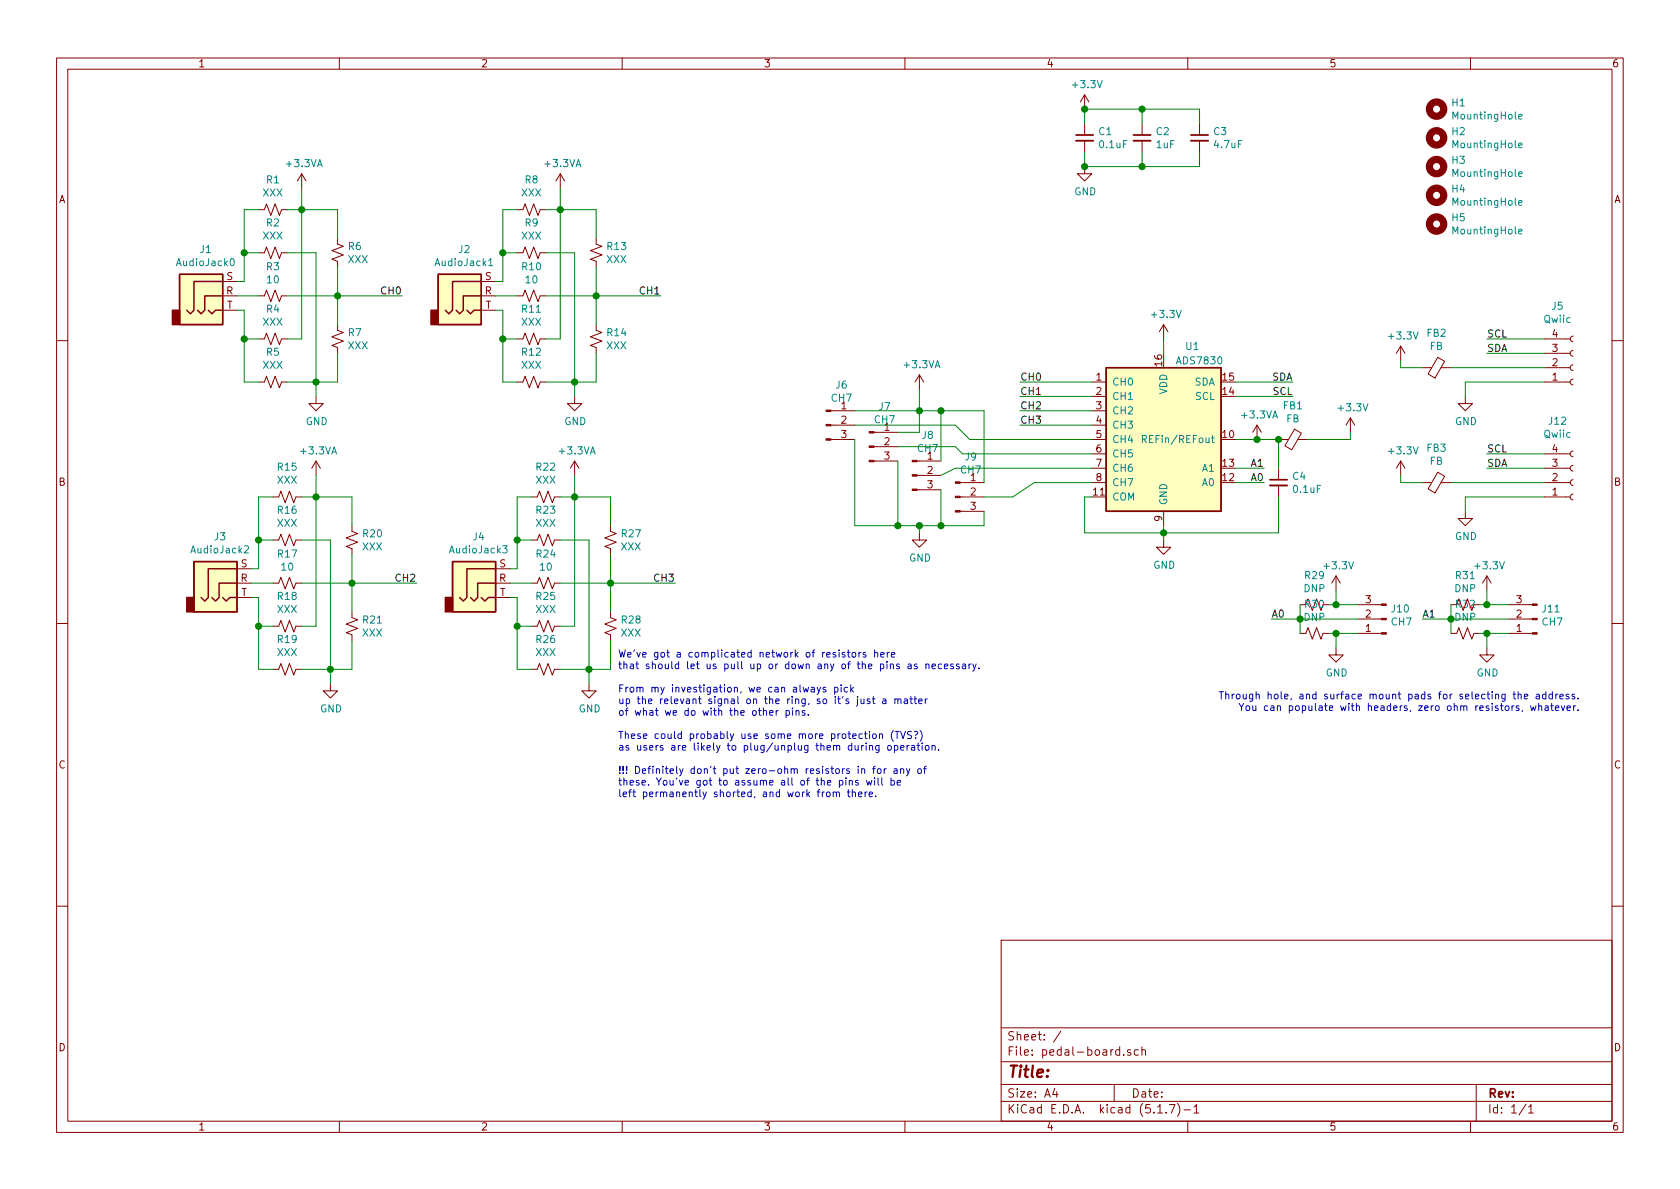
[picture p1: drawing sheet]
EESchema Schematic File Version 4
EELAYER 30 0
EELAYER END
$Descr A4 11693 8268
encoding utf-8
Sheet 1 1
Title ""
Date ""
Rev ""
Comp ""
Comment1 ""
Comment2 ""
Comment3 ""
Comment4 ""
$EndDescr
$Comp
L power:GND #PWR04
U 1 1
P 8100 3750
F 0 "#PWR04" H 8100 3500 50  0001 C CNN
F 1 "GND" H 8105 3577 50  0000 C CNN
F 2 "" H 8100 3750 50  0001 C CNN
F 3 "" H 8100 3750 50  0001 C CNN
	1    8100 3750
	1    0    0    -1  
$EndComp
$Comp
L power:+3.3V #PWR03
U 1 1
P 8100 2350
F 0 "#PWR03" H 8100 2200 50  0001 C CNN
F 1 "+3.3V" H 8115 2523 50  0000 C CNN
F 2 "" H 8100 2350 50  0001 C CNN
F 3 "" H 8100 2350 50  0001 C CNN
	1    8100 2350
	1    0    0    -1  
$EndComp
$Comp
L Connector:AudioJack3 J1
U 1 1
P 1450 2050
F 0 "J1" H 1432 2375 50  0000 C CNN
F 1 "AudioJack0" H 1432 2284 50  0000 C CNN
F 2 "footprints:SJ-63053A" H 1450 2050 50  0001 C CNN
F 3 "~" H 1450 2050 50  0001 C CNN
	1    1450 2050
	1    0    0    -1  
$EndComp
$Comp
L Device:R_Small_US R3
U 1 1
P 1900 2050
F 0 "R3" V 1695 2050 50  0000 C CNN
F 1 "10" V 1786 2050 50  0000 C CNN
F 2 "Resistors_SMD:R_0805_HandSoldering" H 1900 2050 50  0001 C CNN
F 3 "~" H 1900 2050 50  0001 C CNN
	1    1900 2050
	0    1    1    0   
$EndComp
Wire Wire Line
	1650 2050 1800 2050
$Comp
L Device:R_Small_US R4
U 1 1
P 1900 2350
F 0 "R4" V 2105 2350 50  0000 C CNN
F 1 "XXX" V 2014 2350 50  0000 C CNN
F 2 "Resistors_SMD:R_0805_HandSoldering" H 1900 2350 50  0001 C CNN
F 3 "~" H 1900 2350 50  0001 C CNN
	1    1900 2350
	0    -1   -1   0   
$EndComp
$Comp
L Device:R_Small_US R5
U 1 1
P 1900 2650
F 0 "R5" V 2105 2650 50  0000 C CNN
F 1 "XXX" V 2014 2650 50  0000 C CNN
F 2 "Resistors_SMD:R_0805_HandSoldering" H 1900 2650 50  0001 C CNN
F 3 "~" H 1900 2650 50  0001 C CNN
	1    1900 2650
	0    -1   -1   0   
$EndComp
Wire Wire Line
	1650 2150 1700 2150
Wire Wire Line
	1700 2150 1700 2350
Wire Wire Line
	1700 2650 1800 2650
Wire Wire Line
	1700 2350 1800 2350
Connection ~ 1700 2350
Wire Wire Line
	1700 2350 1700 2650
$Comp
L Device:R_Small_US R1
U 1 1
P 1900 1450
F 0 "R1" V 2105 1450 50  0000 C CNN
F 1 "XXX" V 2014 1450 50  0000 C CNN
F 2 "Resistors_SMD:R_0805_HandSoldering" H 1900 1450 50  0001 C CNN
F 3 "~" H 1900 1450 50  0001 C CNN
	1    1900 1450
	0    -1   -1   0   
$EndComp
$Comp
L Device:R_Small_US R2
U 1 1
P 1900 1750
F 0 "R2" V 2105 1750 50  0000 C CNN
F 1 "XXX" V 2014 1750 50  0000 C CNN
F 2 "Resistors_SMD:R_0805_HandSoldering" H 1900 1750 50  0001 C CNN
F 3 "~" H 1900 1750 50  0001 C CNN
	1    1900 1750
	0    -1   -1   0   
$EndComp
Wire Wire Line
	1700 1750 1800 1750
Wire Wire Line
	1700 1450 1800 1450
Wire Wire Line
	1650 1950 1700 1950
Wire Wire Line
	1700 1950 1700 1750
Connection ~ 1700 1750
Wire Wire Line
	1700 1750 1700 1450
Wire Wire Line
	2000 2050 2350 2050
Text Label 2800 2050 2    50   ~ 0
CH0
$Comp
L power:GND #PWR02
U 1 1
P 2200 2750
F 0 "#PWR02" H 2200 2500 50  0001 C CNN
F 1 "GND" H 2205 2577 50  0000 C CNN
F 2 "" H 2200 2750 50  0001 C CNN
F 3 "" H 2200 2750 50  0001 C CNN
	1    2200 2750
	1    0    0    -1  
$EndComp
Wire Wire Line
	2000 2650 2200 2650
Wire Wire Line
	2200 2650 2200 2750
Wire Wire Line
	2000 1750 2200 1750
Wire Wire Line
	2200 1750 2200 2650
Connection ~ 2200 2650
Wire Wire Line
	2000 1450 2100 1450
Wire Wire Line
	2100 1450 2100 1300
Wire Wire Line
	2000 2350 2100 2350
Wire Wire Line
	2100 2350 2100 1450
Connection ~ 2100 1450
Wire Wire Line
	7600 2650 7100 2650
Wire Wire Line
	7600 2750 7100 2750
Wire Wire Line
	7600 2850 7100 2850
Wire Wire Line
	7600 2950 7100 2950
Text Label 7100 2650 0    50   ~ 0
CH0
Text Label 7100 2750 0    50   ~ 0
CH1
Text Label 7100 2850 0    50   ~ 0
CH2
Text Label 7100 2950 0    50   ~ 0
CH3
$Comp
L Device:R_Small_US R6
U 1 1
P 2350 1750
F 0 "R6" H 2418 1796 50  0000 L CNN
F 1 "XXX" H 2418 1705 50  0000 L CNN
F 2 "Resistors_SMD:R_0805_HandSoldering" H 2350 1750 50  0001 C CNN
F 3 "~" H 2350 1750 50  0001 C CNN
	1    2350 1750
	1    0    0    -1  
$EndComp
$Comp
L Device:R_Small_US R7
U 1 1
P 2350 2350
F 0 "R7" H 2418 2396 50  0000 L CNN
F 1 "XXX" H 2418 2305 50  0000 L CNN
F 2 "Resistors_SMD:R_0805_HandSoldering" H 2350 2350 50  0001 C CNN
F 3 "~" H 2350 2350 50  0001 C CNN
	1    2350 2350
	1    0    0    -1  
$EndComp
Wire Wire Line
	2350 2050 2350 2250
Connection ~ 2350 2050
Wire Wire Line
	2350 2050 2800 2050
Wire Wire Line
	2200 2650 2350 2650
Wire Wire Line
	2350 2650 2350 2450
Wire Wire Line
	2350 2050 2350 1850
Wire Wire Line
	2100 1450 2350 1450
Wire Wire Line
	2350 1450 2350 1650
$Comp
L Connector:AudioJack3 J2
U 1 1
P 3250 2050
F 0 "J2" H 3232 2375 50  0000 C CNN
F 1 "AudioJack1" H 3232 2284 50  0000 C CNN
F 2 "footprints:SJ-63053A" H 3250 2050 50  0001 C CNN
F 3 "~" H 3250 2050 50  0001 C CNN
	1    3250 2050
	1    0    0    -1  
$EndComp
$Comp
L Device:R_Small_US R10
U 1 1
P 3700 2050
F 0 "R10" V 3495 2050 50  0000 C CNN
F 1 "10" V 3586 2050 50  0000 C CNN
F 2 "Resistors_SMD:R_0805_HandSoldering" H 3700 2050 50  0001 C CNN
F 3 "~" H 3700 2050 50  0001 C CNN
	1    3700 2050
	0    1    1    0   
$EndComp
Wire Wire Line
	3450 2050 3600 2050
$Comp
L Device:R_Small_US R11
U 1 1
P 3700 2350
F 0 "R11" V 3905 2350 50  0000 C CNN
F 1 "XXX" V 3814 2350 50  0000 C CNN
F 2 "Resistors_SMD:R_0805_HandSoldering" H 3700 2350 50  0001 C CNN
F 3 "~" H 3700 2350 50  0001 C CNN
	1    3700 2350
	0    -1   -1   0   
$EndComp
$Comp
L Device:R_Small_US R12
U 1 1
P 3700 2650
F 0 "R12" V 3905 2650 50  0000 C CNN
F 1 "XXX" V 3814 2650 50  0000 C CNN
F 2 "Resistors_SMD:R_0805_HandSoldering" H 3700 2650 50  0001 C CNN
F 3 "~" H 3700 2650 50  0001 C CNN
	1    3700 2650
	0    -1   -1   0   
$EndComp
Wire Wire Line
	3450 2150 3500 2150
Wire Wire Line
	3500 2150 3500 2350
Wire Wire Line
	3500 2650 3600 2650
Wire Wire Line
	3500 2350 3600 2350
Connection ~ 3500 2350
Wire Wire Line
	3500 2350 3500 2650
$Comp
L Device:R_Small_US R8
U 1 1
P 3700 1450
F 0 "R8" V 3905 1450 50  0000 C CNN
F 1 "XXX" V 3814 1450 50  0000 C CNN
F 2 "Resistors_SMD:R_0805_HandSoldering" H 3700 1450 50  0001 C CNN
F 3 "~" H 3700 1450 50  0001 C CNN
	1    3700 1450
	0    -1   -1   0   
$EndComp
$Comp
L Device:R_Small_US R9
U 1 1
P 3700 1750
F 0 "R9" V 3905 1750 50  0000 C CNN
F 1 "XXX" V 3814 1750 50  0000 C CNN
F 2 "Resistors_SMD:R_0805_HandSoldering" H 3700 1750 50  0001 C CNN
F 3 "~" H 3700 1750 50  0001 C CNN
	1    3700 1750
	0    -1   -1   0   
$EndComp
Wire Wire Line
	3500 1750 3600 1750
Wire Wire Line
	3500 1450 3600 1450
Wire Wire Line
	3450 1950 3500 1950
Wire Wire Line
	3500 1950 3500 1750
Connection ~ 3500 1750
Wire Wire Line
	3500 1750 3500 1450
Wire Wire Line
	3800 2050 4150 2050
Text Label 4600 2050 2    50   ~ 0
CH1
$Comp
L power:GND #PWR0101
U 1 1
P 4000 2750
F 0 "#PWR0101" H 4000 2500 50  0001 C CNN
F 1 "GND" H 4005 2577 50  0000 C CNN
F 2 "" H 4000 2750 50  0001 C CNN
F 3 "" H 4000 2750 50  0001 C CNN
	1    4000 2750
	1    0    0    -1  
$EndComp
Wire Wire Line
	3800 2650 4000 2650
Wire Wire Line
	4000 2650 4000 2750
Wire Wire Line
	3800 1750 4000 1750
Wire Wire Line
	4000 1750 4000 2650
Connection ~ 4000 2650
Wire Wire Line
	3800 1450 3900 1450
Wire Wire Line
	3900 1450 3900 1300
Wire Wire Line
	3800 2350 3900 2350
Wire Wire Line
	3900 2350 3900 1450
Connection ~ 3900 1450
$Comp
L Device:R_Small_US R13
U 1 1
P 4150 1750
F 0 "R13" H 4218 1796 50  0000 L CNN
F 1 "XXX" H 4218 1705 50  0000 L CNN
F 2 "Resistors_SMD:R_0805_HandSoldering" H 4150 1750 50  0001 C CNN
F 3 "~" H 4150 1750 50  0001 C CNN
	1    4150 1750
	1    0    0    -1  
$EndComp
$Comp
L Device:R_Small_US R14
U 1 1
P 4150 2350
F 0 "R14" H 4218 2396 50  0000 L CNN
F 1 "XXX" H 4218 2305 50  0000 L CNN
F 2 "Resistors_SMD:R_0805_HandSoldering" H 4150 2350 50  0001 C CNN
F 3 "~" H 4150 2350 50  0001 C CNN
	1    4150 2350
	1    0    0    -1  
$EndComp
Wire Wire Line
	4150 2050 4150 2250
Connection ~ 4150 2050
Wire Wire Line
	4150 2050 4600 2050
Wire Wire Line
	4000 2650 4150 2650
Wire Wire Line
	4150 2650 4150 2450
Wire Wire Line
	4150 2050 4150 1850
Wire Wire Line
	3900 1450 4150 1450
Wire Wire Line
	4150 1450 4150 1650
$Comp
L Connector:AudioJack3 J3
U 1 1
P 1550 4050
F 0 "J3" H 1532 4375 50  0000 C CNN
F 1 "AudioJack2" H 1532 4284 50  0000 C CNN
F 2 "footprints:SJ-63053A" H 1550 4050 50  0001 C CNN
F 3 "~" H 1550 4050 50  0001 C CNN
	1    1550 4050
	1    0    0    -1  
$EndComp
$Comp
L Device:R_Small_US R17
U 1 1
P 2000 4050
F 0 "R17" V 1795 4050 50  0000 C CNN
F 1 "10" V 1886 4050 50  0000 C CNN
F 2 "Resistors_SMD:R_0805_HandSoldering" H 2000 4050 50  0001 C CNN
F 3 "~" H 2000 4050 50  0001 C CNN
	1    2000 4050
	0    1    1    0   
$EndComp
Wire Wire Line
	1750 4050 1900 4050
$Comp
L Device:R_Small_US R18
U 1 1
P 2000 4350
F 0 "R18" V 2205 4350 50  0000 C CNN
F 1 "XXX" V 2114 4350 50  0000 C CNN
F 2 "Resistors_SMD:R_0805_HandSoldering" H 2000 4350 50  0001 C CNN
F 3 "~" H 2000 4350 50  0001 C CNN
	1    2000 4350
	0    -1   -1   0   
$EndComp
$Comp
L Device:R_Small_US R19
U 1 1
P 2000 4650
F 0 "R19" V 2205 4650 50  0000 C CNN
F 1 "XXX" V 2114 4650 50  0000 C CNN
F 2 "Resistors_SMD:R_0805_HandSoldering" H 2000 4650 50  0001 C CNN
F 3 "~" H 2000 4650 50  0001 C CNN
	1    2000 4650
	0    -1   -1   0   
$EndComp
Wire Wire Line
	1750 4150 1800 4150
Wire Wire Line
	1800 4150 1800 4350
Wire Wire Line
	1800 4650 1900 4650
Wire Wire Line
	1800 4350 1900 4350
Connection ~ 1800 4350
Wire Wire Line
	1800 4350 1800 4650
$Comp
L Device:R_Small_US R15
U 1 1
P 2000 3450
F 0 "R15" V 2205 3450 50  0000 C CNN
F 1 "XXX" V 2114 3450 50  0000 C CNN
F 2 "Resistors_SMD:R_0805_HandSoldering" H 2000 3450 50  0001 C CNN
F 3 "~" H 2000 3450 50  0001 C CNN
	1    2000 3450
	0    -1   -1   0   
$EndComp
$Comp
L Device:R_Small_US R16
U 1 1
P 2000 3750
F 0 "R16" V 2205 3750 50  0000 C CNN
F 1 "XXX" V 2114 3750 50  0000 C CNN
F 2 "Resistors_SMD:R_0805_HandSoldering" H 2000 3750 50  0001 C CNN
F 3 "~" H 2000 3750 50  0001 C CNN
	1    2000 3750
	0    -1   -1   0   
$EndComp
Wire Wire Line
	1800 3750 1900 3750
Wire Wire Line
	1800 3450 1900 3450
Wire Wire Line
	1750 3950 1800 3950
Wire Wire Line
	1800 3950 1800 3750
Connection ~ 1800 3750
Wire Wire Line
	1800 3750 1800 3450
Wire Wire Line
	2100 4050 2450 4050
Text Label 2900 4050 2    50   ~ 0
CH2
$Comp
L power:GND #PWR0103
U 1 1
P 2300 4750
F 0 "#PWR0103" H 2300 4500 50  0001 C CNN
F 1 "GND" H 2305 4577 50  0000 C CNN
F 2 "" H 2300 4750 50  0001 C CNN
F 3 "" H 2300 4750 50  0001 C CNN
	1    2300 4750
	1    0    0    -1  
$EndComp
Wire Wire Line
	2100 4650 2300 4650
Wire Wire Line
	2300 4650 2300 4750
Wire Wire Line
	2100 3750 2300 3750
Wire Wire Line
	2300 3750 2300 4650
Connection ~ 2300 4650
Wire Wire Line
	2100 3450 2200 3450
Wire Wire Line
	2200 3450 2200 3300
Wire Wire Line
	2100 4350 2200 4350
Wire Wire Line
	2200 4350 2200 3450
Connection ~ 2200 3450
$Comp
L Device:R_Small_US R20
U 1 1
P 2450 3750
F 0 "R20" H 2518 3796 50  0000 L CNN
F 1 "XXX" H 2518 3705 50  0000 L CNN
F 2 "Resistors_SMD:R_0805_HandSoldering" H 2450 3750 50  0001 C CNN
F 3 "~" H 2450 3750 50  0001 C CNN
	1    2450 3750
	1    0    0    -1  
$EndComp
$Comp
L Device:R_Small_US R21
U 1 1
P 2450 4350
F 0 "R21" H 2518 4396 50  0000 L CNN
F 1 "XXX" H 2518 4305 50  0000 L CNN
F 2 "Resistors_SMD:R_0805_HandSoldering" H 2450 4350 50  0001 C CNN
F 3 "~" H 2450 4350 50  0001 C CNN
	1    2450 4350
	1    0    0    -1  
$EndComp
Wire Wire Line
	2450 4050 2450 4250
Connection ~ 2450 4050
Wire Wire Line
	2450 4050 2900 4050
Wire Wire Line
	2300 4650 2450 4650
Wire Wire Line
	2450 4650 2450 4450
Wire Wire Line
	2450 4050 2450 3850
Wire Wire Line
	2200 3450 2450 3450
Wire Wire Line
	2450 3450 2450 3650
$Comp
L Connector:AudioJack3 J4
U 1 1
P 3350 4050
F 0 "J4" H 3332 4375 50  0000 C CNN
F 1 "AudioJack3" H 3332 4284 50  0000 C CNN
F 2 "footprints:SJ-63053A" H 3350 4050 50  0001 C CNN
F 3 "~" H 3350 4050 50  0001 C CNN
	1    3350 4050
	1    0    0    -1  
$EndComp
$Comp
L Device:R_Small_US R24
U 1 1
P 3800 4050
F 0 "R24" V 3595 4050 50  0000 C CNN
F 1 "10" V 3686 4050 50  0000 C CNN
F 2 "Resistors_SMD:R_0805_HandSoldering" H 3800 4050 50  0001 C CNN
F 3 "~" H 3800 4050 50  0001 C CNN
	1    3800 4050
	0    1    1    0   
$EndComp
Wire Wire Line
	3550 4050 3700 4050
$Comp
L Device:R_Small_US R25
U 1 1
P 3800 4350
F 0 "R25" V 4005 4350 50  0000 C CNN
F 1 "XXX" V 3914 4350 50  0000 C CNN
F 2 "Resistors_SMD:R_0805_HandSoldering" H 3800 4350 50  0001 C CNN
F 3 "~" H 3800 4350 50  0001 C CNN
	1    3800 4350
	0    -1   -1   0   
$EndComp
$Comp
L Device:R_Small_US R26
U 1 1
P 3800 4650
F 0 "R26" V 4005 4650 50  0000 C CNN
F 1 "XXX" V 3914 4650 50  0000 C CNN
F 2 "Resistors_SMD:R_0805_HandSoldering" H 3800 4650 50  0001 C CNN
F 3 "~" H 3800 4650 50  0001 C CNN
	1    3800 4650
	0    -1   -1   0   
$EndComp
Wire Wire Line
	3550 4150 3600 4150
Wire Wire Line
	3600 4150 3600 4350
Wire Wire Line
	3600 4650 3700 4650
Wire Wire Line
	3600 4350 3700 4350
Connection ~ 3600 4350
Wire Wire Line
	3600 4350 3600 4650
$Comp
L Device:R_Small_US R22
U 1 1
P 3800 3450
F 0 "R22" V 4005 3450 50  0000 C CNN
F 1 "XXX" V 3914 3450 50  0000 C CNN
F 2 "Resistors_SMD:R_0805_HandSoldering" H 3800 3450 50  0001 C CNN
F 3 "~" H 3800 3450 50  0001 C CNN
	1    3800 3450
	0    -1   -1   0   
$EndComp
$Comp
L Device:R_Small_US R23
U 1 1
P 3800 3750
F 0 "R23" V 4005 3750 50  0000 C CNN
F 1 "XXX" V 3914 3750 50  0000 C CNN
F 2 "Resistors_SMD:R_0805_HandSoldering" H 3800 3750 50  0001 C CNN
F 3 "~" H 3800 3750 50  0001 C CNN
	1    3800 3750
	0    -1   -1   0   
$EndComp
Wire Wire Line
	3600 3750 3700 3750
Wire Wire Line
	3600 3450 3700 3450
Wire Wire Line
	3550 3950 3600 3950
Wire Wire Line
	3600 3950 3600 3750
Connection ~ 3600 3750
Wire Wire Line
	3600 3750 3600 3450
Wire Wire Line
	3900 4050 4250 4050
Text Label 4700 4050 2    50   ~ 0
CH3
$Comp
L power:GND #PWR0105
U 1 1
P 4100 4750
F 0 "#PWR0105" H 4100 4500 50  0001 C CNN
F 1 "GND" H 4105 4577 50  0000 C CNN
F 2 "" H 4100 4750 50  0001 C CNN
F 3 "" H 4100 4750 50  0001 C CNN
	1    4100 4750
	1    0    0    -1  
$EndComp
Wire Wire Line
	3900 4650 4100 4650
Wire Wire Line
	4100 4650 4100 4750
Wire Wire Line
	3900 3750 4100 3750
Wire Wire Line
	4100 3750 4100 4650
Connection ~ 4100 4650
Wire Wire Line
	3900 3450 4000 3450
Wire Wire Line
	4000 3450 4000 3300
Wire Wire Line
	3900 4350 4000 4350
Wire Wire Line
	4000 4350 4000 3450
Connection ~ 4000 3450
$Comp
L Device:R_Small_US R27
U 1 1
P 4250 3750
F 0 "R27" H 4318 3796 50  0000 L CNN
F 1 "XXX" H 4318 3705 50  0000 L CNN
F 2 "Resistors_SMD:R_0805_HandSoldering" H 4250 3750 50  0001 C CNN
F 3 "~" H 4250 3750 50  0001 C CNN
	1    4250 3750
	1    0    0    -1  
$EndComp
$Comp
L Device:R_Small_US R28
U 1 1
P 4250 4350
F 0 "R28" H 4318 4396 50  0000 L CNN
F 1 "XXX" H 4318 4305 50  0000 L CNN
F 2 "Resistors_SMD:R_0805_HandSoldering" H 4250 4350 50  0001 C CNN
F 3 "~" H 4250 4350 50  0001 C CNN
	1    4250 4350
	1    0    0    -1  
$EndComp
Wire Wire Line
	4250 4050 4250 4250
Connection ~ 4250 4050
Wire Wire Line
	4250 4050 4700 4050
Wire Wire Line
	4100 4650 4250 4650
Wire Wire Line
	4250 4650 4250 4450
Wire Wire Line
	4250 4050 4250 3850
Wire Wire Line
	4000 3450 4250 3450
Wire Wire Line
	4250 3450 4250 3650
$Comp
L power:+3.3V #PWR0107
U 1 1
P 9750 2500
F 0 "#PWR0107" H 9750 2350 50  0001 C CNN
F 1 "+3.3V" H 9765 2673 50  0000 C CNN
F 2 "" H 9750 2500 50  0001 C CNN
F 3 "" H 9750 2500 50  0001 C CNN
	1    9750 2500
	1    0    0    -1  
$EndComp
$Comp
L power:GND #PWR0108
U 1 1
P 10200 2750
F 0 "#PWR0108" H 10200 2500 50  0001 C CNN
F 1 "GND" H 10205 2577 50  0000 C CNN
F 2 "" H 10200 2750 50  0001 C CNN
F 3 "" H 10200 2750 50  0001 C CNN
	1    10200 2750
	1    0    0    -1  
$EndComp
$Comp
L Device:C_Small C1
U 1 1
P 7550 950
F 0 "C1" H 7642 996 50  0000 L CNN
F 1 "0.1uF" H 7642 905 50  0000 L CNN
F 2 "Capacitors_SMD:C_0805_HandSoldering" H 7550 950 50  0001 C CNN
F 3 "~" H 7550 950 50  0001 C CNN
	1    7550 950 
	1    0    0    -1  
$EndComp
$Comp
L Device:C_Small C2
U 1 1
P 7950 950
F 0 "C2" H 8042 996 50  0000 L CNN
F 1 "1uF" H 8042 905 50  0000 L CNN
F 2 "Capacitors_SMD:C_0805_HandSoldering" H 7950 950 50  0001 C CNN
F 3 "~" H 7950 950 50  0001 C CNN
	1    7950 950 
	1    0    0    -1  
$EndComp
$Comp
L Device:C_Small C3
U 1 1
P 8350 950
F 0 "C3" H 8442 996 50  0000 L CNN
F 1 "4.7uF" H 8442 905 50  0000 L CNN
F 2 "Capacitors_SMD:C_0805_HandSoldering" H 8350 950 50  0001 C CNN
F 3 "~" H 8350 950 50  0001 C CNN
	1    8350 950 
	1    0    0    -1  
$EndComp
$Comp
L power:+3.3V #PWR0109
U 1 1
P 7550 750
F 0 "#PWR0109" H 7550 600 50  0001 C CNN
F 1 "+3.3V" H 7565 923 50  0000 C CNN
F 2 "" H 7550 750 50  0001 C CNN
F 3 "" H 7550 750 50  0001 C CNN
	1    7550 750 
	1    0    0    -1  
$EndComp
$Comp
L power:GND #PWR0110
U 1 1
P 7550 1150
F 0 "#PWR0110" H 7550 900 50  0001 C CNN
F 1 "GND" H 7555 977 50  0000 C CNN
F 2 "" H 7550 1150 50  0001 C CNN
F 3 "" H 7550 1150 50  0001 C CNN
	1    7550 1150
	1    0    0    -1  
$EndComp
Wire Wire Line
	7550 750  7950 750 
Wire Wire Line
	8350 750  8350 850 
Wire Wire Line
	7550 1150 7950 1150
Wire Wire Line
	8350 1150 8350 1050
Wire Wire Line
	7950 1050 7950 1150
Connection ~ 7950 1150
Wire Wire Line
	7950 1150 8350 1150
Wire Wire Line
	7950 850  7950 750 
Connection ~ 7950 750 
Wire Wire Line
	7950 750  8350 750 
Wire Wire Line
	7550 750  7550 850 
Connection ~ 7550 750 
Wire Wire Line
	7550 1050 7550 1150
Connection ~ 7550 1150
Text Notes 4300 5550 0    50   ~ 0
We've got a complicated network of resistors here\nthat should let us pull up or down any of the pins as necessary.\n\nFrom my investigation, we can always pick\nup the relevant signal on the ring, so it's just a matter\nof what we do with the other pins.\n\nThese could probably use some more protection (TVS?)\nas users are likely to plug/unplug them during operation.\n\n!!! Definitely don't put zero-ohm resistors in for any of\nthese. You've got to assume all of the pins will be\nleft permanently shorted, and work from there.
$Comp
L Mechanical:MountingHole H1
U 1 1
P 10000 750
F 0 "H1" H 10100 796 50  0000 L CNN
F 1 "MountingHole" H 10100 705 50  0000 L CNN
F 2 "Mounting_Holes:MountingHole_3.2mm_M3" H 10000 750 50  0001 C CNN
F 3 "~" H 10000 750 50  0001 C CNN
	1    10000 750 
	1    0    0    -1  
$EndComp
$Comp
L Mechanical:MountingHole H2
U 1 1
P 10000 950
F 0 "H2" H 10100 996 50  0000 L CNN
F 1 "MountingHole" H 10100 905 50  0000 L CNN
F 2 "Mounting_Holes:MountingHole_3.2mm_M3" H 10000 950 50  0001 C CNN
F 3 "~" H 10000 950 50  0001 C CNN
	1    10000 950 
	1    0    0    -1  
$EndComp
$Comp
L Mechanical:MountingHole H3
U 1 1
P 10000 1150
F 0 "H3" H 10100 1196 50  0000 L CNN
F 1 "MountingHole" H 10100 1105 50  0000 L CNN
F 2 "Mounting_Holes:MountingHole_3.2mm_M3" H 10000 1150 50  0001 C CNN
F 3 "~" H 10000 1150 50  0001 C CNN
	1    10000 1150
	1    0    0    -1  
$EndComp
$Comp
L Mechanical:MountingHole H4
U 1 1
P 10000 1350
F 0 "H4" H 10100 1396 50  0000 L CNN
F 1 "MountingHole" H 10100 1305 50  0000 L CNN
F 2 "Mounting_Holes:MountingHole_3.2mm_M3" H 10000 1350 50  0001 C CNN
F 3 "~" H 10000 1350 50  0001 C CNN
	1    10000 1350
	1    0    0    -1  
$EndComp
$Comp
L Mechanical:MountingHole H5
U 1 1
P 10000 1550
F 0 "H5" H 10100 1596 50  0000 L CNN
F 1 "MountingHole" H 10100 1505 50  0000 L CNN
F 2 "Mounting_Holes:MountingHole_3.2mm_M3" H 10000 1550 50  0001 C CNN
F 3 "~" H 10000 1550 50  0001 C CNN
	1    10000 1550
	1    0    0    -1  
$EndComp
$Comp
L Analog_DAC:ADS7830 U1
U 1 1
P 8100 3050
F 0 "U1" H 8300 3700 50  0000 C CNN
F 1 "ADS7830" H 8350 3600 50  0000 C CNN
F 2 "Housings_SSOP:TSSOP-16_4.4x5mm_Pitch0.65mm" H 8200 2350 50  0001 C CIN
F 3 "http://www.ti.com/lit/ds/symlink/ads7830.pdf" H 8300 2600 50  0001 C CNN
	1    8100 3050
	1    0    0    -1  
$EndComp
Wire Wire Line
	8100 2350 8100 2450
Wire Wire Line
	8100 3750 8100 3700
Connection ~ 8100 3700
Wire Wire Line
	8100 3700 8100 3650
Wire Wire Line
	8600 2650 9000 2650
Wire Wire Line
	8600 2750 9000 2750
Text Label 9000 2750 2    50   ~ 0
SCL
Text Label 9000 2650 2    50   ~ 0
SDA
$Comp
L Connector:Conn_01x04_Female J5
U 1 1
P 10950 2550
F 0 "J5" H 10842 2125 50  0000 C CNN
F 1 "Qwiic" H 10842 2216 50  0000 C CNN
F 2 "Connectors_JST:JST_SH_SM04B-SRSS-TB_04x1.00mm_Angled" H 10950 2550 50  0001 C CNN
F 3 "~" H 10950 2550 50  0001 C CNN
	1    10950 2550
	1    0    0    1   
$EndComp
Wire Wire Line
	9750 2500 9750 2550
Wire Wire Line
	9750 2550 9900 2550
Wire Wire Line
	10750 2650 10200 2650
Wire Wire Line
	10200 2650 10200 2750
Wire Wire Line
	10750 2450 10350 2450
Wire Wire Line
	10750 2350 10350 2350
Text Label 10350 2350 0    50   ~ 0
SCL
Text Label 10350 2450 0    50   ~ 0
SDA
$Comp
L Device:C_Small C4
U 1 1
P 8900 3350
F 0 "C4" H 8992 3396 50  0000 L CNN
F 1 "0.1uF" H 8992 3305 50  0000 L CNN
F 2 "Capacitors_SMD:C_0805_HandSoldering" H 8900 3350 50  0001 C CNN
F 3 "~" H 8900 3350 50  0001 C CNN
	1    8900 3350
	1    0    0    -1  
$EndComp
Wire Wire Line
	8600 3050 8750 3050
Wire Wire Line
	8900 3050 8900 3250
Wire Wire Line
	8900 3450 8900 3700
Wire Wire Line
	7600 3450 7550 3450
Wire Wire Line
	7550 3450 7550 3700
Wire Wire Line
	7550 3700 8100 3700
$Comp
L Device:Ferrite_Bead_Small FB1
U 1 1
P 9000 3050
F 0 "FB1" V 8763 3050 50  0000 C CNN
F 1 "FB" V 8854 3050 50  0000 C CNN
F 2 "Inductors_SMD:L_0805_HandSoldering" V 8930 3050 50  0001 C CNN
F 3 "~" H 9000 3050 50  0001 C CNN
	1    9000 3050
	0    1    1    0   
$EndComp
Connection ~ 8900 3050
$Comp
L Device:Ferrite_Bead_Small FB2
U 1 1
P 10000 2550
F 0 "FB2" V 10237 2550 50  0000 C CNN
F 1 "FB" V 10146 2550 50  0000 C CNN
F 2 "Inductors_SMD:L_0805_HandSoldering" V 9930 2550 50  0001 C CNN
F 3 "~" H 10000 2550 50  0001 C CNN
	1    10000 2550
	0    -1   -1   0   
$EndComp
Wire Wire Line
	10750 2550 10100 2550
$Comp
L power:+3.3V #PWR0111
U 1 1
P 9400 3000
F 0 "#PWR0111" H 9400 2850 50  0001 C CNN
F 1 "+3.3V" H 9415 3173 50  0000 C CNN
F 2 "" H 9400 3000 50  0001 C CNN
F 3 "" H 9400 3000 50  0001 C CNN
	1    9400 3000
	1    0    0    -1  
$EndComp
Wire Wire Line
	9100 3050 9400 3050
Wire Wire Line
	9400 3050 9400 3000
$Comp
L Connector:Conn_01x03_Male J9
U 1 1
P 6650 3450
F 0 "J9" H 6758 3731 50  0000 C CNN
F 1 "CH7" H 6758 3640 50  0000 C CNN
F 2 "Pin_Headers:Pin_Header_Straight_1x03_Pitch2.54mm" H 6650 3450 50  0001 C CNN
F 3 "~" H 6650 3450 50  0001 C CNN
	1    6650 3450
	1    0    0    -1  
$EndComp
$Comp
L Connector:Conn_01x03_Male J8
U 1 1
P 6350 3300
F 0 "J8" H 6458 3581 50  0000 C CNN
F 1 "CH7" H 6458 3490 50  0000 C CNN
F 2 "Pin_Headers:Pin_Header_Straight_1x03_Pitch2.54mm" H 6350 3300 50  0001 C CNN
F 3 "~" H 6350 3300 50  0001 C CNN
	1    6350 3300
	1    0    0    -1  
$EndComp
$Comp
L Connector:Conn_01x03_Male J7
U 1 1
P 6050 3100
F 0 "J7" H 6158 3381 50  0000 C CNN
F 1 "CH7" H 6158 3290 50  0000 C CNN
F 2 "Pin_Headers:Pin_Header_Straight_1x03_Pitch2.54mm" H 6050 3100 50  0001 C CNN
F 3 "~" H 6050 3100 50  0001 C CNN
	1    6050 3100
	1    0    0    -1  
$EndComp
$Comp
L Connector:Conn_01x03_Male J6
U 1 1
P 5750 2950
F 0 "J6" H 5858 3231 50  0000 C CNN
F 1 "CH7" H 5858 3140 50  0000 C CNN
F 2 "Pin_Headers:Pin_Header_Straight_1x03_Pitch2.54mm" H 5750 2950 50  0001 C CNN
F 3 "~" H 5750 2950 50  0001 C CNN
	1    5750 2950
	1    0    0    -1  
$EndComp
Wire Wire Line
	7600 3250 6650 3250
Wire Wire Line
	6650 3250 6550 3300
Wire Wire Line
	6250 3100 6650 3100
Wire Wire Line
	6650 3100 6700 3150
Wire Wire Line
	6700 3150 7600 3150
Wire Wire Line
	6850 3450 7050 3450
Wire Wire Line
	7050 3450 7200 3350
Wire Wire Line
	7200 3350 7600 3350
Wire Wire Line
	5950 2950 6650 2950
Wire Wire Line
	6650 2950 6750 3050
Wire Wire Line
	6750 3050 7600 3050
Wire Wire Line
	5950 2850 6400 2850
Wire Wire Line
	6400 2850 6400 2700
Wire Wire Line
	6250 3000 6400 3000
Wire Wire Line
	6400 3000 6400 2850
Connection ~ 6400 2850
Wire Wire Line
	6550 3200 6550 2850
Wire Wire Line
	6550 2850 6400 2850
Wire Wire Line
	6850 3350 6850 2850
Wire Wire Line
	6850 2850 6550 2850
Connection ~ 6550 2850
$Comp
L power:GND #PWR0113
U 1 1
P 6400 3700
F 0 "#PWR0113" H 6400 3450 50  0001 C CNN
F 1 "GND" H 6405 3527 50  0000 C CNN
F 2 "" H 6400 3700 50  0001 C CNN
F 3 "" H 6400 3700 50  0001 C CNN
	1    6400 3700
	1    0    0    -1  
$EndComp
Wire Wire Line
	6850 3650 6550 3650
Wire Wire Line
	5950 3650 5950 3050
Wire Wire Line
	6250 3200 6250 3650
Connection ~ 6250 3650
Wire Wire Line
	6250 3650 5950 3650
Wire Wire Line
	6550 3400 6550 3650
Connection ~ 6550 3650
Wire Wire Line
	6550 3650 6400 3650
Wire Wire Line
	6400 3650 6400 3700
Connection ~ 6400 3650
Wire Wire Line
	6400 3650 6250 3650
Wire Wire Line
	6850 3550 6850 3650
$Comp
L Connector:Conn_01x03_Male J10
U 1 1
P 9650 4300
F 0 "J10" H 9622 4232 50  0000 R CNN
F 1 "CH7" H 9622 4323 50  0000 R CNN
F 2 "Pin_Headers:Pin_Header_Straight_1x03_Pitch2.54mm" H 9650 4300 50  0001 C CNN
F 3 "~" H 9650 4300 50  0001 C CNN
	1    9650 4300
	-1   0    0    1   
$EndComp
Wire Wire Line
	8100 3700 8900 3700
Wire Wire Line
	8600 3350 8800 3350
Wire Wire Line
	8600 3250 8800 3250
Text Label 8800 3250 2    50   ~ 0
A1
Text Label 8800 3350 2    50   ~ 0
A0
Wire Wire Line
	9450 4300 9050 4300
Wire Wire Line
	9450 4200 9300 4200
Wire Wire Line
	9300 4200 9300 4100
Wire Wire Line
	9450 4400 9300 4400
Wire Wire Line
	9300 4400 9300 4500
$Comp
L power:GND #PWR0114
U 1 1
P 9300 4500
F 0 "#PWR0114" H 9300 4250 50  0001 C CNN
F 1 "GND" H 9305 4327 50  0000 C CNN
F 2 "" H 9300 4500 50  0001 C CNN
F 3 "" H 9300 4500 50  0001 C CNN
	1    9300 4500
	1    0    0    -1  
$EndComp
$Comp
L power:+3.3V #PWR0115
U 1 1
P 9300 4100
F 0 "#PWR0115" H 9300 3950 50  0001 C CNN
F 1 "+3.3V" H 9315 4273 50  0000 C CNN
F 2 "" H 9300 4100 50  0001 C CNN
F 3 "" H 9300 4100 50  0001 C CNN
	1    9300 4100
	1    0    0    -1  
$EndComp
Text Label 8850 4300 0    50   ~ 0
A0
$Comp
L Device:R_Small_US R29
U 1 1
P 9150 4200
F 0 "R29" V 8945 4200 50  0000 C CNN
F 1 "DNP" V 9036 4200 50  0000 C CNN
F 2 "Resistors_SMD:R_0805_HandSoldering" H 9150 4200 50  0001 C CNN
F 3 "~" H 9150 4200 50  0001 C CNN
	1    9150 4200
	0    1    1    0   
$EndComp
$Comp
L Device:R_Small_US R30
U 1 1
P 9150 4400
F 0 "R30" V 8945 4400 50  0000 C CNN
F 1 "DNP" V 9036 4400 50  0000 C CNN
F 2 "Resistors_SMD:R_0805_HandSoldering" H 9150 4400 50  0001 C CNN
F 3 "~" H 9150 4400 50  0001 C CNN
	1    9150 4400
	0    1    1    0   
$EndComp
Wire Wire Line
	9050 4200 9050 4300
Connection ~ 9050 4300
Wire Wire Line
	9050 4300 8850 4300
Wire Wire Line
	9250 4200 9300 4200
Connection ~ 9300 4200
Wire Wire Line
	9050 4300 9050 4400
Wire Wire Line
	9250 4400 9300 4400
Connection ~ 9300 4400
$Comp
L Connector:Conn_01x03_Male J11
U 1 1
P 10700 4300
F 0 "J11" H 10672 4232 50  0000 R CNN
F 1 "CH7" H 10672 4323 50  0000 R CNN
F 2 "Pin_Headers:Pin_Header_Straight_1x03_Pitch2.54mm" H 10700 4300 50  0001 C CNN
F 3 "~" H 10700 4300 50  0001 C CNN
	1    10700 4300
	-1   0    0    1   
$EndComp
Wire Wire Line
	10500 4300 10100 4300
Wire Wire Line
	10500 4200 10350 4200
Wire Wire Line
	10350 4200 10350 4100
Wire Wire Line
	10500 4400 10350 4400
Wire Wire Line
	10350 4400 10350 4500
$Comp
L power:GND #PWR0116
U 1 1
P 10350 4500
F 0 "#PWR0116" H 10350 4250 50  0001 C CNN
F 1 "GND" H 10355 4327 50  0000 C CNN
F 2 "" H 10350 4500 50  0001 C CNN
F 3 "" H 10350 4500 50  0001 C CNN
	1    10350 4500
	1    0    0    -1  
$EndComp
$Comp
L power:+3.3V #PWR0117
U 1 1
P 10350 4100
F 0 "#PWR0117" H 10350 3950 50  0001 C CNN
F 1 "+3.3V" H 10365 4273 50  0000 C CNN
F 2 "" H 10350 4100 50  0001 C CNN
F 3 "" H 10350 4100 50  0001 C CNN
	1    10350 4100
	1    0    0    -1  
$EndComp
Text Label 9900 4300 0    50   ~ 0
A1
$Comp
L Device:R_Small_US R31
U 1 1
P 10200 4200
F 0 "R31" V 9995 4200 50  0000 C CNN
F 1 "DNP" V 10086 4200 50  0000 C CNN
F 2 "Resistors_SMD:R_0805_HandSoldering" H 10200 4200 50  0001 C CNN
F 3 "~" H 10200 4200 50  0001 C CNN
	1    10200 4200
	0    1    1    0   
$EndComp
$Comp
L Device:R_Small_US R32
U 1 1
P 10200 4400
F 0 "R32" V 9995 4400 50  0000 C CNN
F 1 "DNP" V 10086 4400 50  0000 C CNN
F 2 "Resistors_SMD:R_0805_HandSoldering" H 10200 4400 50  0001 C CNN
F 3 "~" H 10200 4400 50  0001 C CNN
	1    10200 4400
	0    1    1    0   
$EndComp
Wire Wire Line
	10100 4200 10100 4300
Connection ~ 10100 4300
Wire Wire Line
	10100 4300 9900 4300
Wire Wire Line
	10300 4200 10350 4200
Connection ~ 10350 4200
Wire Wire Line
	10100 4300 10100 4400
Wire Wire Line
	10300 4400 10350 4400
Connection ~ 10350 4400
Text Notes 11000 4950 2    50   ~ 0
Through hole, and surface mount pads for selecting the address.\nYou can populate with headers, zero ohm resistors, whatever.
$Comp
L power:+3.3VA #PWR0112
U 1 1
P 8750 3050
F 0 "#PWR0112" H 8750 2900 50  0001 C CNN
F 1 "+3.3VA" H 8765 3223 50  0000 C CNN
F 2 "" H 8750 3050 50  0001 C CNN
F 3 "" H 8750 3050 50  0001 C CNN
	1    8750 3050
	1    0    0    -1  
$EndComp
Connection ~ 8750 3050
Wire Wire Line
	8750 3050 8900 3050
$Comp
L power:+3.3VA #PWR0118
U 1 1
P 6400 2700
F 0 "#PWR0118" H 6400 2550 50  0001 C CNN
F 1 "+3.3VA" H 6415 2873 50  0000 C CNN
F 2 "" H 6400 2700 50  0001 C CNN
F 3 "" H 6400 2700 50  0001 C CNN
	1    6400 2700
	1    0    0    -1  
$EndComp
$Comp
L power:+3.3VA #PWR0102
U 1 1
P 4000 3300
F 0 "#PWR0102" H 4000 3150 50  0001 C CNN
F 1 "+3.3VA" H 4015 3473 50  0000 C CNN
F 2 "" H 4000 3300 50  0001 C CNN
F 3 "" H 4000 3300 50  0001 C CNN
	1    4000 3300
	1    0    0    -1  
$EndComp
$Comp
L power:+3.3VA #PWR0104
U 1 1
P 2200 3300
F 0 "#PWR0104" H 2200 3150 50  0001 C CNN
F 1 "+3.3VA" H 2215 3473 50  0000 C CNN
F 2 "" H 2200 3300 50  0001 C CNN
F 3 "" H 2200 3300 50  0001 C CNN
	1    2200 3300
	1    0    0    -1  
$EndComp
$Comp
L power:+3.3VA #PWR0106
U 1 1
P 2100 1300
F 0 "#PWR0106" H 2100 1150 50  0001 C CNN
F 1 "+3.3VA" H 2115 1473 50  0000 C CNN
F 2 "" H 2100 1300 50  0001 C CNN
F 3 "" H 2100 1300 50  0001 C CNN
	1    2100 1300
	1    0    0    -1  
$EndComp
$Comp
L power:+3.3VA #PWR0119
U 1 1
P 3900 1300
F 0 "#PWR0119" H 3900 1150 50  0001 C CNN
F 1 "+3.3VA" H 3915 1473 50  0000 C CNN
F 2 "" H 3900 1300 50  0001 C CNN
F 3 "" H 3900 1300 50  0001 C CNN
	1    3900 1300
	1    0    0    -1  
$EndComp
$Comp
L power:+3.3V #PWR0120
U 1 1
P 9750 3300
F 0 "#PWR0120" H 9750 3150 50  0001 C CNN
F 1 "+3.3V" H 9765 3473 50  0000 C CNN
F 2 "" H 9750 3300 50  0001 C CNN
F 3 "" H 9750 3300 50  0001 C CNN
	1    9750 3300
	1    0    0    -1  
$EndComp
$Comp
L power:GND #PWR0121
U 1 1
P 10200 3550
F 0 "#PWR0121" H 10200 3300 50  0001 C CNN
F 1 "GND" H 10205 3377 50  0000 C CNN
F 2 "" H 10200 3550 50  0001 C CNN
F 3 "" H 10200 3550 50  0001 C CNN
	1    10200 3550
	1    0    0    -1  
$EndComp
$Comp
L Connector:Conn_01x04_Female J12
U 1 1
P 10950 3350
F 0 "J12" H 10842 2925 50  0000 C CNN
F 1 "Qwiic" H 10842 3016 50  0000 C CNN
F 2 "Connectors_JST:JST_SH_SM04B-SRSS-TB_04x1.00mm_Angled" H 10950 3350 50  0001 C CNN
F 3 "~" H 10950 3350 50  0001 C CNN
	1    10950 3350
	1    0    0    1   
$EndComp
Wire Wire Line
	9750 3300 9750 3350
Wire Wire Line
	9750 3350 9900 3350
Wire Wire Line
	10750 3450 10200 3450
Wire Wire Line
	10200 3450 10200 3550
Wire Wire Line
	10750 3250 10350 3250
Wire Wire Line
	10750 3150 10350 3150
Text Label 10350 3150 0    50   ~ 0
SCL
Text Label 10350 3250 0    50   ~ 0
SDA
$Comp
L Device:Ferrite_Bead_Small FB3
U 1 1
P 10000 3350
F 0 "FB3" V 10237 3350 50  0000 C CNN
F 1 "FB" V 10146 3350 50  0000 C CNN
F 2 "Inductors_SMD:L_0805_HandSoldering" V 9930 3350 50  0001 C CNN
F 3 "~" H 10000 3350 50  0001 C CNN
	1    10000 3350
	0    -1   -1   0   
$EndComp
Wire Wire Line
	10750 3350 10100 3350
$EndSCHEMATC
